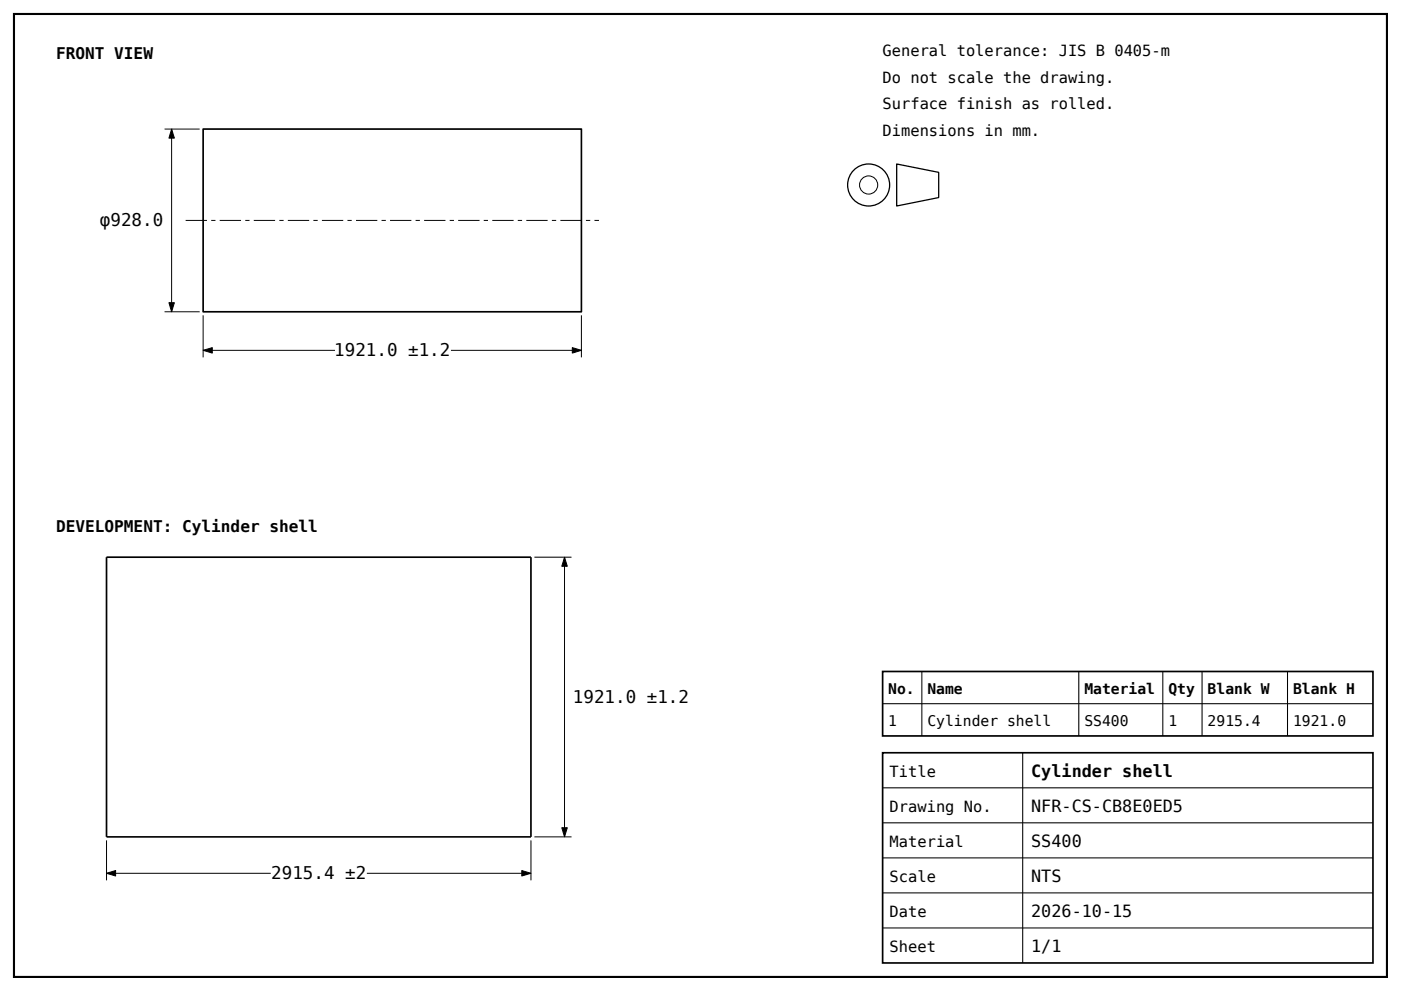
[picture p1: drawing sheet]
<svg xmlns="http://www.w3.org/2000/svg" width="522mm" height="369mm" viewBox="0 0 522 369" stroke-linecap="round" stroke-linejoin="round" font-family="sans-serif">
<path d="M5.2 5.2h511.8v358.9h-511.8z" fill="none" stroke="#000" stroke-width=".78" stroke-linecap="butt"/>
<path d="M334.3 61.1l15.6 3.1v9.4l-15.6 3.2z" fill="none" stroke="#000" stroke-width=".47"/>
<circle cx="323.8" cy="69" r="7.8" fill="none" stroke="#000" stroke-width=".48"/>
<circle cx="323.8" cy="69" r="3.4" fill="none" stroke="#000" stroke-width=".37"/>
<path d="M75.7 48.1h141v68.1h-141zM329 250.3h182.8v24h-182.8zM329 280.6h182.8v78.3h-182.8z" fill="none" stroke="#000" stroke-width=".63" stroke-linecap="butt"/>
<path d="M343.7 250.3v24M402.2 250.3v24M433.5 250.3v24M448.1 250.3v24M480 250.3v24M329 262.3h182.8M329 293.6h182.8M381.3 280.6v78.3M329 306.7h182.8M329 319.7h182.8M329 332.8h182.8M329 345.9h182.8" fill="none" stroke="#000" stroke-width=".39"/>
<path d="M69.2 82.2h154.1" fill="none" stroke="#000" stroke-width=".37" stroke-dasharray="7.9 1.6 1.6 1.6" stroke-linecap="butt"/>
<path d="M124.1 127.2h44.3v6.8h-44.3z" fill="#fff"/>
<path d="M61.4 48.1h13M64 48.1v68.1M61.4 116.2h13M75.7 117.5v15.7M216.7 117.5v15.7M75.7 130.6h49.2M168.1 130.6h48.6" fill="none" stroke="#000" stroke-width=".37"/>
<path d="M64 48.1l1 3.4h-2zM63 112.8h2l-1 3.4zM75.7 130.6l3.4-1v2zM213.4 129.6l3.3 1-3.3 1z" fill="#000" stroke="#000" stroke-width=".37"/>
<path d="M39.7 207.7h158.2v104.2h-158.2z" fill="none" stroke="#000" stroke-width=".63" stroke-linecap="butt"/>
<path d="M100.6 322.1h36.4v6.9h-36.4z" fill="#fff"/>
<path d="M199.2 207.7h13.9M210.4 207.7v104.2M39.7 313.2v14.9M197.9 313.2v14.9M199.2 311.9h13.9M39.7 325.5h61.2M136.8 325.5h61.1" fill="none" stroke="#000" stroke-width=".37"/>
<path d="M210.4 207.7l1.1 3.4h-2.1zM209.4 308.5h2.1l-1.1 3.4zM39.7 325.5l3.4-1v2zM194.5 324.5l3.4 1-3.4 1z" fill="#000" stroke="#000" stroke-width=".37"/>
<g font-size="6.5">
<text x="37.3" y="84.3">φ928.0</text>
<text x="124.6" y="132.7">1921.0 ±1.2</text>
<text x="213.6" y="261.9">1921.0 ±1.2</text>
<text x="101.1" y="327.6">2915.4 ±2</text>
</g>
<g font-size="6.3">
<text x="384.4" y="289.7">Cylinder shell</text>
<text x="384.4" y="302.8">NFR-CS-CB8E0ED5</text>
<text x="384.4" y="315.8">SS400</text>
<text x="384.4" y="328.9">NTS</text>
<text x="384.4" y="341.9">2026-10-15</text>
<text x="384.4" y="355">1/1</text>
</g>
<g font-size="6">
<text x="20.9" y="21.9">FRONT VIEW</text>
<text x="20.9" y="198.3">DEVELOPMENT: Cylinder shell</text>
</g>
<g font-size="5.7">
<text x="329" y="20.9">General tolerance: JIS B 0405-m</text>
<text x="329" y="30.8">Do not scale the drawing.</text>
<text x="329" y="40.7">Surface finish as rolled.</text>
<text x="329" y="50.7">Dimensions in mm.</text>
<text x="331.7" y="289.5">Title</text>
<text x="331.7" y="302.5">Drawing No.</text>
<text x="331.7" y="315.6">Material</text>
<text x="331.7" y="328.6">Scale</text>
<text x="331.7" y="341.7">Date</text>
<text x="331.7" y="354.7">Sheet</text>
</g>
<g font-size="5.5">
<text x="331.1" y="258.6">No.</text>
<text x="345.8" y="258.6">Name</text>
<text x="404.3" y="258.6">Material</text>
<text x="435.6" y="258.6">Qty</text>
<text x="450.2" y="258.6">Blank W</text>
<text x="482.1" y="258.6">Blank H</text>
<text x="331.1" y="270.6">1</text>
<text x="345.8" y="270.6">Cylinder shell</text>
<text x="404.3" y="270.6">SS400</text>
<text x="435.6" y="270.6">1</text>
<text x="450.2" y="270.6">2915.4</text>
<text x="482.1" y="270.6">1921.0</text>
</g>
</svg>
